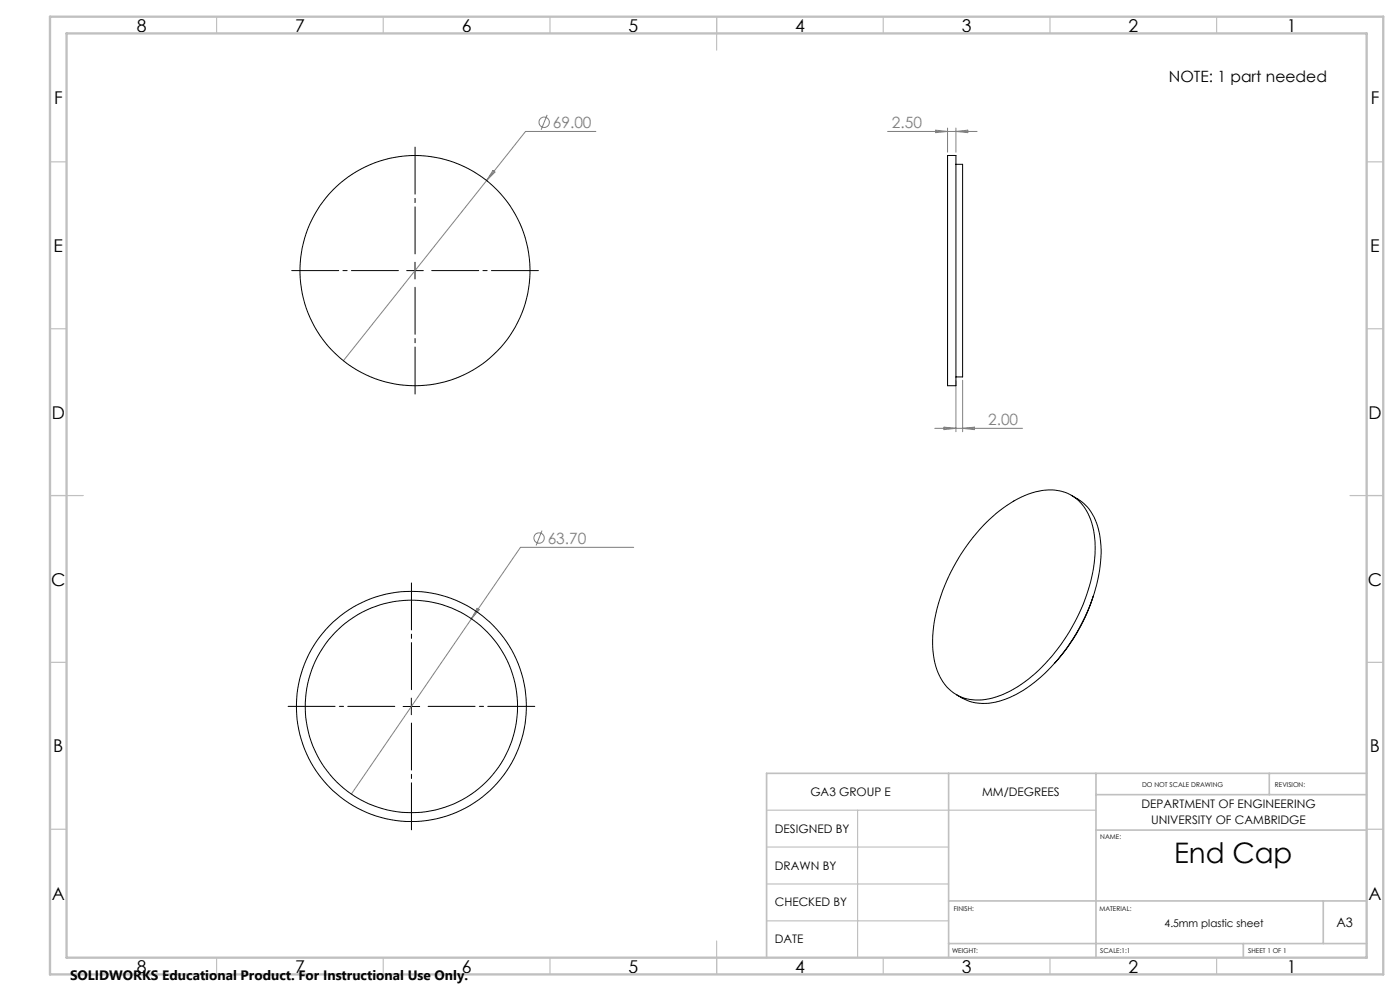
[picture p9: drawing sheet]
<svg xmlns="http://www.w3.org/2000/svg" width="420mm" height="297mm" viewBox="0 0 420 297" stroke-linecap="round" stroke-linejoin="round" font-family="sans-serif">
<g fill="none" stroke="#808080" stroke-width=".3">
<path d="M164.1 34.4l-1.8 4.5M178.8 39.4h-21.1l-11.7 14.7M266.3 39.4h26.8M280.7 39l3.6 .4-3.6 .4zM284.3 38.4v7.2M286.8 38.4v7.2M286.8 39.4l3.5-.4v.8zM146 54.1l-43 54M147.9 51.1l.6 .5-2.5 2.5zM286.8 113.9v15.5M288.8 113.9v15.5M280.4 128.4h26.4"/>
<path d="M283.2 128l3.6 .4-3.6 .4zM288.8 128.4l3.5-.4v.8zM162.6 159l-1.8 4.5M190.1 164h-34l-50.7 74M143.1 182.3l.7 .4-2.4 2.8z"/>
<circle cx="163.3" cy="36.6" r="1.55"/>
<circle cx="161.7" cy="161.3" r="1.55"/>
</g>
<path d="M124.5 76.1v-32M119.5 81.1h-32M124.5 86.1v32M129.5 81.1h32M118.4 211.7h-32M123.4 206.7v-32M123.4 216.7v32M128.4 211.7h32" fill="none" stroke="#000" stroke-width=".3" stroke-dasharray="15.2 1.3 1.3 1.3" stroke-dashoffset="1.1"/>
<g fill="none" stroke="#000" stroke-width=".3">
<path d="M284.3 46.6h2.5v69h-2.5zM286.8 49.2h2v63.8h-2M124.5 78.6v5M122 81.1h5M295.7 156.8a31.2 31.2 0 0 1 17.9-9.9 12.7 12.7 0 0 1 14 9.9 37.4 37.4 0 0 1-2.1 22.9 54.5 54.5 0 0 1-20.2 26.1 20.6 20.6 0 0 1-15.3 3.6 13.3 13.3 0 0 1-9.5-10.6 41 41 0 0 1 4.1-26 58.5 58.5 0 0 1 11.1-16zM321.4 148.4a15.1 15.1 0 0 1 8.6 12.7 43.9 43.9 0 0 1-5.2 25.2 49.3 49.3 0 0 1-21 22.3 16.1 16.1 0 0 1-15.1 .6l-1.8-1M328 178.7a54.6 54.6 0 0 1-11.6 20.1M120.9 211.7h5M123.4 209.2v5"/>
<circle cx="124.5" cy="81.1" r="34.5"/>
<circle cx="123.4" cy="211.7" r="34.5"/>
<circle cx="123.4" cy="211.7" r="31.8"/>
</g>
<g fill="none" stroke="#c0c0c0" stroke-width=".35">
<path d="M65 5v5M115 5v5M165 5v5M215 5v10M265 5v5M315 5v5M365 5v5M15 48.5h5M410 48.5h5M15 98.5h5M410 98.5h5M15 148.5h10"/>
<path d="M405 148.5h10M15 198.5h5M410 198.5h5M15 248.5h5M230 242.8h98.8M230 253.9h54.6M257.3 242.8v44.2M410 248.5h5M230 264.9h54.6M230 276h54.6M65 287v5M115 287v5"/>
<path d="M165 287v5M215 282v10M265 287v5M315 287v5M365 287v5"/>
</g>
<path d="M284.6 231.8v55.2M328.8 231.8v55.2M328.8 238.2h81.2M380.8 231.8v6.4M410 231.8h-180v55.2M328.8 248.8h81.2M284.6 270h125.4M397 270v12.8M284.6 282.8h125.4M373 282.8v4.2" fill="none" stroke="#c0c0c0" stroke-width=".5"/>
<path d="M15 5h400v287h-400zM20 10h390v277h-390z" fill="none" stroke="#c0c0c0" stroke-width=".7"/>
<text font-size="8.5" x="352.3" y="258.8">End Cap</text>
<g font-size="5.3">
<text x="41" y="9.5">8</text>
<text x="88.5" y="9.5">7</text>
<text x="138.5" y="9.5">6</text>
<text x="188.5" y="9.5">5</text>
<text x="238.5" y="9.5">4</text>
<text x="288.5" y="9.5">3</text>
<text x="338.5" y="9.5">2</text>
<text x="386" y="9.5">1</text>
<text x="16.2" y="31.3">F</text>
<text x="411.2" y="31.3">F</text>
<text x="16.1" y="75.5">E</text>
<text x="411.1" y="75.5">E</text>
<text x="15.5" y="125.5">D</text>
<text x="410.5" y="125.5">D</text>
<text x="15.4" y="175.5">C</text>
<text x="410.4" y="175.5">C</text>
<text x="16" y="225.5">B</text>
<text x="411" y="225.5">B</text>
<text x="15.5" y="269.8">A</text>
<text x="410.5" y="269.8">A</text>
<text x="41" y="291.5">8</text>
<text x="88.5" y="291.5">7</text>
<text x="138.5" y="291.5">6</text>
<text x="188.5" y="291.5">5</text>
<text x="238.5" y="291.5">4</text>
<text x="288.5" y="291.5">3</text>
<text x="338.5" y="291.5">2</text>
<text x="386" y="291.5">1</text>
</g>
<text font-size="4.7" x="350.7" y="24.6">NOTE: 1 part needed</text>
<g font-size="4.7" fill="#808080">
<text x="165.8" y="38.3">69.00</text>
<text x="267.6" y="38.4">2.50</text>
<text x="296.4" y="127.4">2.00</text>
<text x="164.3" y="162.9">63.70</text>
</g>
<text font-size="4.1" x="21" y="293.7">SOLIDWORKS Educational Product. For Instructional Use Only.</text>
<text font-size="3.9" x="400.9" y="277.8">A3</text>
<g font-size="3.5">
<text x="243.1" y="238.6">GA3 GROUP E</text>
<text x="294.6" y="238.6">MM/DEGREES</text>
<text x="342.4" y="242.3">DEPARTMENT OF ENGINEERING</text>
<text x="232.5" y="249.6">DESIGNED BY</text>
<text x="345.4" y="246.8">UNIVERSITY OF CAMBRIDGE</text>
<text x="232.5" y="260.7">DRAWN BY</text>
<text x="232.5" y="271.4">CHECKED BY</text>
<text x="232.5" y="282.8">DATE</text>
</g>
<text font-size="3.2" x="349.4" y="277.8">4.5mm plastic sheet</text>
<g font-size="2">
<text x="342.6" y="236">DO NOT SCALE DRAWING</text>
<text x="382.5" y="236">REVISION:</text>
<text x="330.1" y="251.4">NAME:</text>
<text x="286.2" y="272.9">FINISH:</text>
<text x="329.8" y="272.9">MATERIAL:</text>
<text x="285.6" y="285.5">WEIGHT:</text>
<text x="330.1" y="285.6">SCALE:1:1</text>
<text x="374.5" y="285.6">SHEET 1 OF 1</text>
</g>
</svg>
